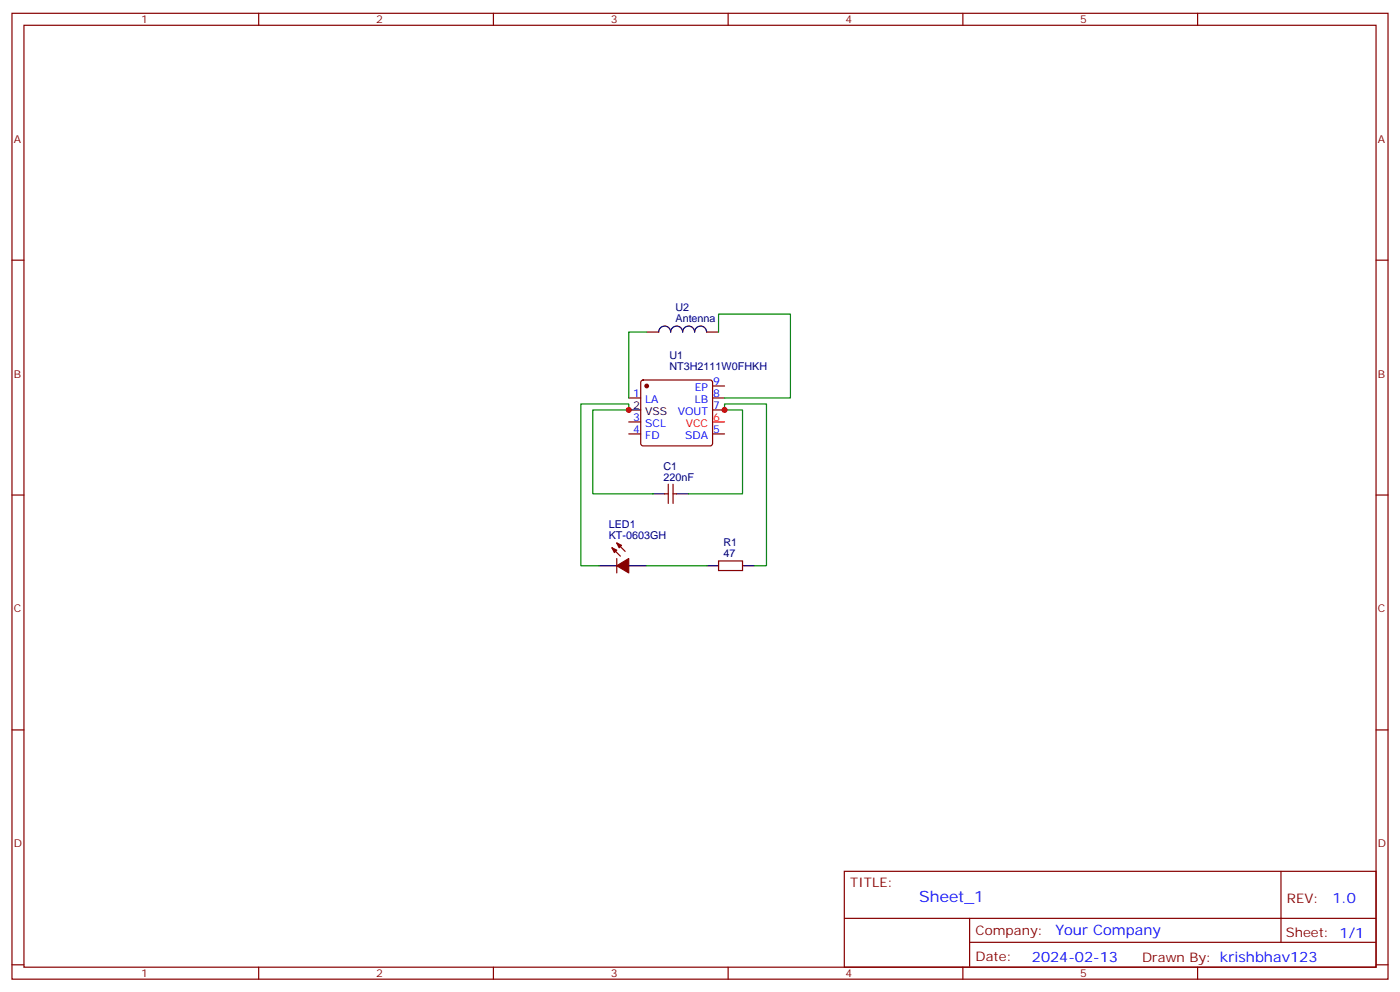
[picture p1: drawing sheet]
<svg xmlns="http://www.w3.org/2000/svg" width="412mm" height="292mm" viewBox="0 0 412 292" stroke-linecap="round" stroke-linejoin="round" font-family="sans-serif">
<g fill="none" stroke="#870000" stroke-width=".35">
<path d="M3.5 3.9h405.4v284.4h-405.4zM7.1 7.4h398.2v277.3h-398.2zM76.2 3.9v3.5M145.3 3.9v3.5M214.5 3.9v3.5M283.6 3.9v3.5M352.8 3.9v3.5M3.5 76.6h3.6M405.3 76.6h3.6M190.5 97.8h3.5M208.1 97.8h3.6M185.2 117.2h3.5"/>
<path d="M189 112.1l.4-.2h19.8l.5 .2 .2 .5v18l-.2 .5-.5 .2h-19.8l-.5-.3-.2-.4v-18zM209.9 113.6h3.5M209.9 117.2h3.5M185.2 127.7h3.5M185.2 124.2h3.5M209.9 120.7h3.5M209.9 127.7h3.5M3.5 145.7h3.6M181.7 159.8l2.4 2.5M195.8 145.4h1M196.8 142.6v5.6M198.3 142.6v5.6"/>
<path d="M198.3 145.4h1M405.3 145.7h3.6M180.3 161.3l2.4 2.4M181.7 164.4v4.3M211.7 165.1h7v2.9h-7zM3.5 214.9h3.6M405.3 214.9h3.6M248.7 256.5h156.6v28.2h-156.6zM377.3 256.5v20.9M248.7 270.4h156.5M285.6 277.4h119.6M285.6 270.4v14.1"/>
<path d="M3.5 284h3.6M76.2 284.7v3.6M145.3 284.7v3.6M214.5 284.7v3.6M283.6 284.7v3.6M352.8 284.7v3.6M405.3 284h3.6"/>
</g>
<path d="M209.9 124.2h3.5" fill="none" stroke="#f00" stroke-width=".35"/>
<path d="M194 97.8a1.76 1.76 0 0 1 1.8-1.8 1.76 1.76 0 0 1 1.8 1.8 1.76 1.76 0 0 1 1.7-1.8 1.76 1.76 0 0 1 1.8 1.8 1.76 1.76 0 0 1 1.7-1.8 1.76 1.76 0 0 1 1.8 1.8 1.76 1.76 0 0 1 1.8-1.8 1.76 1.76 0 0 1 1.7 1.8M185.2 120.7h3.5M192.3 145.4h3.5M199.3 145.4h3.5M176.4 166.5h5.3M185.2 166.5h5.3M208.1 166.5h3.6M218.7 166.5h3.5" fill="none" stroke="#000" stroke-width=".35"/>
<g fill="#870000" stroke="#870000" stroke-width=".35">
<path d="M181.7 159.8l1.4 .7-.7 .8z"/>
<path d="M180.3 161.3l1.4 .7-.7 .7z"/>
<path d="M181.7 166.5l3.5-2.1v4.3z"/>
<circle cx="190.5" cy="113.6" r=".53"/>
</g>
<path d="M190.5 97.8h-5.3v19.4M211.7 97.8v-5.3h21.1v24.7h-19.4M192.3 145.4h-17.7v-24.7h10.6v-1.8h-14.1v47.6h5.3M202.8 145.4h15.9v-24.7h-5.3v-1.8h12.4v47.6h-3.6M190.5 166.5h17.6" fill="none" stroke="#008700" stroke-width=".35"/>
<g fill="#c00">
<circle cx="185.2" cy="120.7" r=".88"/>
<circle cx="213.4" cy="120.7" r=".88"/>
</g>
<text font-size="4.6" fill="#00f" x="270.8" y="265.5">Sheet_1</text>
<g font-size="4.2" fill="#00f">
<text x="392.5" y="265.8">1.0</text>
<text x="310.9" y="275.3">Your Company</text>
<text x="304" y="283.1">2024-02-13</text>
</g>
<g font-size="3.9" fill="#800">
<text x="250.5" y="261.1">TITLE:</text>
<text x="379.1" y="265.8">REV:</text>
<text x="287.4" y="275.3">Company:</text>
<text x="378.7" y="275.9">Sheet: 1/1</text>
<text x="287.4" y="283">Date:</text>
<text x="336.4" y="283.1">Drawn By: krishbhav123</text>
</g>
<g font-size="3.2" fill="#800">
<text x="41.6" y="6.9">1</text>
<text x="110.8" y="6.9">2</text>
<text x="179.9" y="6.9">3</text>
<text x="249.1" y="6.9">4</text>
<text x="318.2" y="6.9">5</text>
<text x="4.1" y="42">A</text>
<text x="405.9" y="42">A</text>
<text x="4.1" y="111.2">B</text>
<text x="405.9" y="111.2">B</text>
<text x="4.1" y="180.3">C</text>
<text x="405.9" y="180.3">C</text>
<text x="4.1" y="249.4">D</text>
<text x="405.9" y="249.4">D</text>
<text x="41.6" y="287.7">1</text>
<text x="110.8" y="287.7">2</text>
<text x="179.9" y="287.7">3</text>
<text x="249.1" y="287.7">4</text>
<text x="318.2" y="287.7">5</text>
</g>
<g font-size="3.2" fill="#000080">
<text x="199" y="94.9">Antenna</text>
<text x="199" y="91.7">U2</text>
<text x="197.2" y="105.6">U1</text>
<text x="197.2" y="108.8">NT3H2111W0FHKH</text>
<text x="195.4" y="141.5">220nF</text>
<text x="195.4" y="138.3">C1</text>
<text x="179.3" y="155.5">LED1</text>
<text x="179.3" y="158.8">KT-0603GH</text>
<text x="213.1" y="160.8">R1</text>
<text x="213.1" y="164.1">47</text>
</g>
<g font-size="3.2" fill="#00f">
<text x="210.1" y="113.3">9</text>
<text x="186.5" y="116.8">1</text>
<text x="190" y="118.6">LA</text>
<text x="204.7" y="118.6">LB</text>
<text x="204.7" y="115">EP</text>
<text x="210.1" y="116.8">8</text>
<text x="186.5" y="123.9">3</text>
<text x="190" y="125.6">SCL</text>
<text x="199.7" y="122.1">VOUT</text>
<text x="210.1" y="120.3">7</text>
<text x="186.5" y="127.4">4</text>
<text x="190" y="129.2">FD</text>
<text x="201.8" y="129.2">SDA</text>
<text x="210.1" y="127.4">5</text>
</g>
<g font-size="3.2">
<text x="186.5" y="120.3">2</text>
<text x="190" y="122.1">VSS</text>
</g>
<g font-size="3.2" fill="#f00">
<text x="202" y="125.6">VCC</text>
<text x="210.1" y="123.9">6</text>
</g>
</svg>
